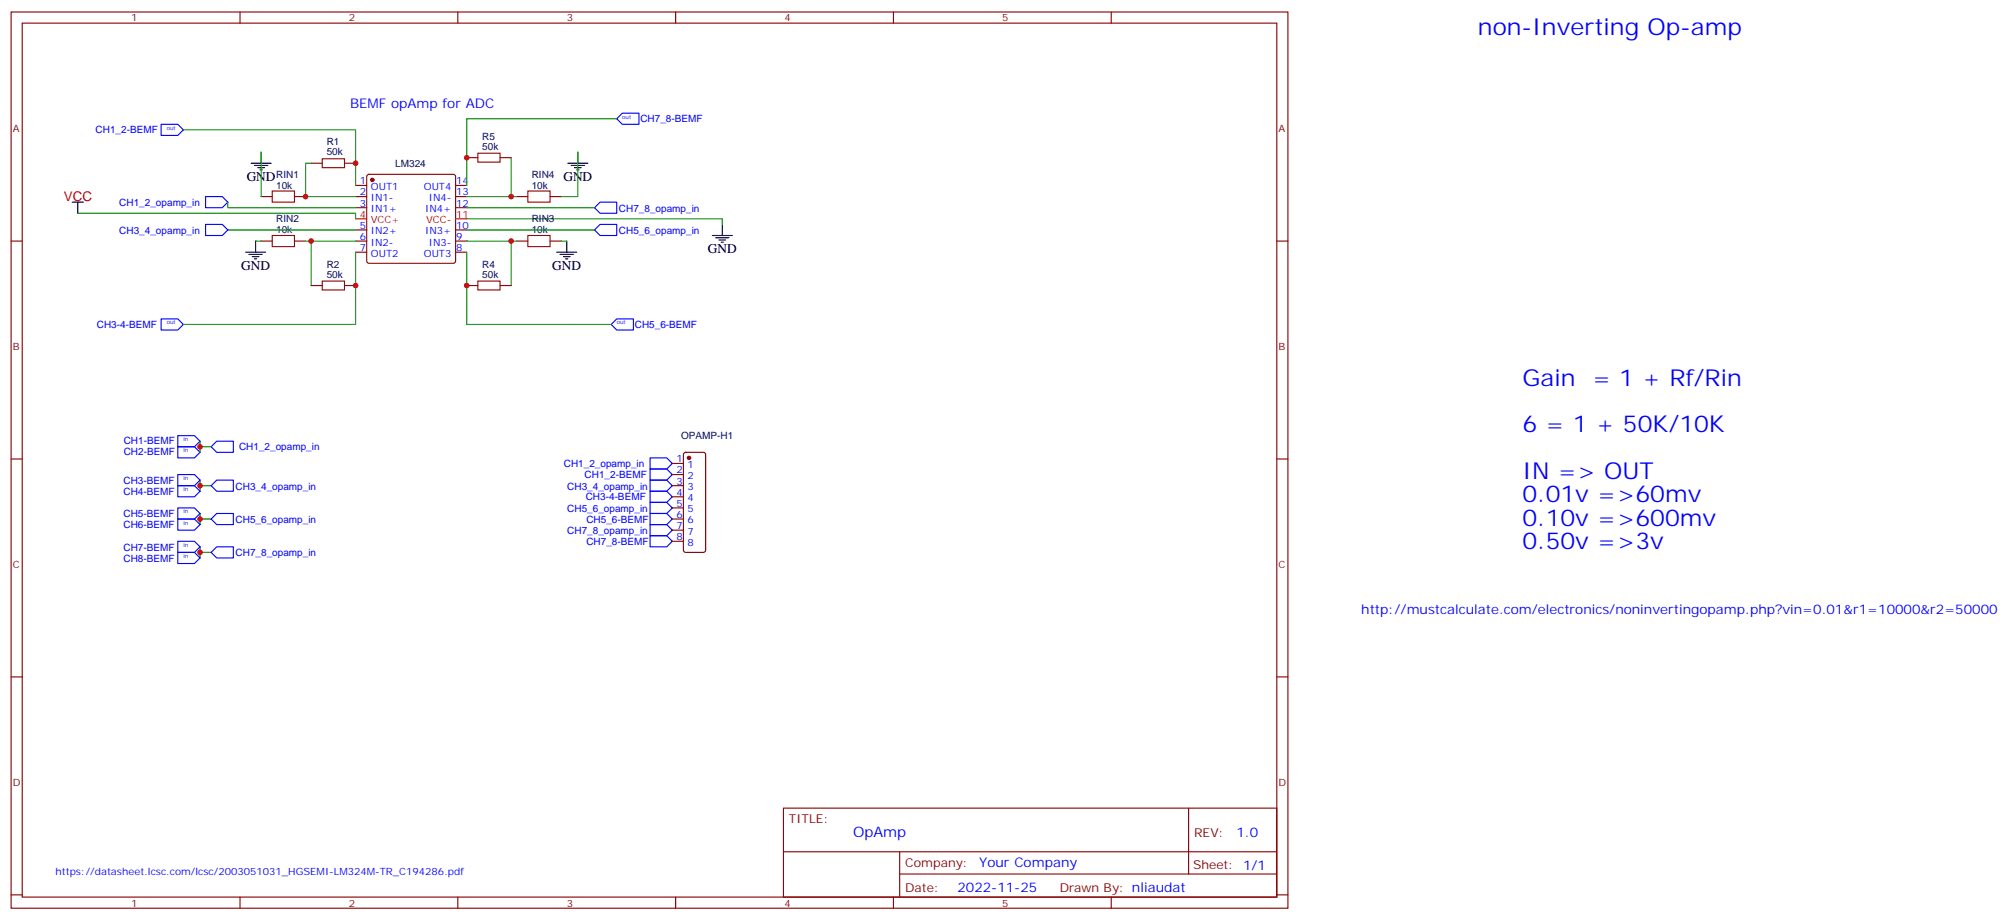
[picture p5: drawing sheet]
<svg xmlns="http://www.w3.org/2000/svg" width="638mm" height="292mm" viewBox="0 0 638 292" stroke-linecap="round" stroke-linejoin="round" font-family="sans-serif">
<g fill="none" stroke="#870000" stroke-width=".35">
<path d="M3.5 3.8h405.4v284.3h-405.4zM7.1 7.3h398.2v277.3h-398.2zM76.2 3.8v3.5M145.3 3.8v3.5M214.5 3.8v3.5M283.6 3.8v3.5M352.8 3.8v3.5M98.8 51.8h3.5M109.4 51.8h3.5M112.9 58.8h3.5M116.7 55.5l.4-.2h26.8l.5 .2 .2 .5v26.8l-.2 .5-.5 .2h-26.8l-.5-.2-.2-.5v-26.8zM144.6 58.8h3.6"/>
<path d="M148.2 50h3.5M158.7 50h3.6M3.5 76.5h3.6M82.9 76.5h3.5M82.9 62.4h3.5M93.5 76.5h3.5M93.5 62.4h3.5M112.9 76.5h3.5M112.9 62.4h3.5M112.9 65.9h3.5M112.9 73h3.5M144.6 76.5h3.6"/>
<path d="M144.6 62.4h3.6M144.6 65.9h3.6M144.6 73h3.6M164 76.5h3.6M164 62.4h3.6M174.6 76.5h3.6M174.6 62.4h3.6M405.3 76.5h3.6M98.8 90.6h3.5M109.4 90.6h3.5M112.9 80h3.5M144.6 80h3.6"/>
<path d="M148.2 90.6h3.5M158.7 90.6h3.6M3.5 145.6h3.6M213.4 147h3.6M213.4 150.6h3.6M213.4 154.1h3.6M213.4 157.6h3.6M217.2 143.7l.5-.2h5.6l.5 .2 .2 .5v30.4l-.2 .5-.5 .2h-5.6l-.5-.3-.2-.4v-30.4zM405.3 145.6h3.6M213.4 161.1h3.6M213.4 164.7h3.6M213.4 168.2h3.6"/>
<path d="M213.4 171.7h3.6M3.5 214.8h3.6M405.3 214.8h3.6M248.7 256.4h156.6v28.2h-156.6zM377.3 256.4v20.9M248.7 270.2h156.5M285.6 277.3h119.6M285.6 270.2v14.2M3.5 283.9h3.6M76.2 284.6v3.5M145.3 284.6v3.5M214.5 284.6v3.5"/>
<path d="M283.6 284.6v3.5M352.8 284.6v3.5M405.3 283.9h3.6"/>
</g>
<g fill="#870000" stroke="#870000" stroke-width=".35">
<circle cx="118.2" cy="57.1" r=".53"/>
<circle cx="218.7" cy="145.3" r=".53"/>
</g>
<path d="M112.9 69.4h3.5M144.6 69.4h3.6" fill="none" stroke="#f00" stroke-width=".35"/>
<g fill="none" stroke="#00f" stroke-width=".35">
<path d="M51.2 39.4h5.2l1.8 1.8-1.8 1.8h-5.2zM195.8 37.7l1.8-1.8h5.2v3.5h-5.2zM65.3 62.4h5.3l1.7 1.7-1.7 1.8h-5.3zM65.3 71.2h5.3l1.7 1.8-1.7 1.7h-5.3zM188.7 73l1.8-1.8h5.3v3.5h-5.3zM188.7 65.9l1.8-1.8h5.3v3.6h-5.3zM51.2 101.2h5.2l1.8 1.7-1.8 1.8h-5.2zM195.8 101.2h5.3v3.5h-5.3l-1.8-1.8zM56.4 138.2h5.3l1.8 1.8-1.8 1.7h-5.3zM56.4 141.7h5.3l1.8 1.8-1.8 1.8h-5.3zM56.4 154.1h5.3l1.8 1.8-1.8 1.7h-5.3zM56.4 150.6h5.3l1.8 1.7-1.8 1.8h-5.3z"/>
<path d="M67 141.7l1.8-1.7h5.3v3.5h-5.3zM67 154.1l1.8-1.8h5.3v3.6h-5.3zM206.4 159.4h5.3l1.7 1.7-1.7 1.8h-5.3zM206.4 152.3h5.3l1.7 1.8-1.7 1.8h-5.3zM206.4 145.3h5.3l1.7 1.7-1.7 1.8h-5.3zM206.4 148.8h5.3l1.7 1.8-1.7 1.7h-5.3zM206.4 155.9h5.3l1.7 1.7-1.7 1.8h-5.3zM56.4 164.7h5.3l1.8 1.7-1.8 1.8h-5.3zM56.4 161.1h5.3l1.8 1.8-1.8 1.8h-5.3zM56.4 175.3h5.3l1.8 1.7-1.8 1.8h-5.3zM56.4 171.7h5.3l1.8 1.8-1.8 1.8h-5.3zM67 164.7l1.8-1.8h5.3v3.5h-5.3z"/>
<path d="M68.8 173.5h5.3v3.5h-5.3l-1.8-1.7zM206.4 166.4h5.3l1.7 1.8-1.7 1.8h-5.3zM206.4 170h5.3l1.7 1.7-1.7 1.8h-5.3zM206.4 162.9h5.3l1.7 1.8-1.7 1.7h-5.3z"/>
</g>
<g fill="none" stroke="#000" stroke-width=".35">
<path d="M79.7 51.8h6.4M80.8 52.5h4.2M81.8 53.2h2.2M82.5 53.9h.8M82.9 48.3v3.5M180.3 51.8h6.3M181.3 52.5h4.3M182.4 53.2h2.1M183.1 53.9h.7M183.4 48.3v3.5M22.9 64.1h3.6M24.7 64.1v3.6"/>
<path d="M81.1 76.5v3.5M179.9 76.5v3.5M226.1 74.7h6.4M227.2 75.4h4.2M228.2 76.1h2.2M229 76.8h.7M229.3 71.2v3.5M78 80h6.3M79 80.7h4.3M80.1 81.4h2.1M80.8 82.1h.7M176.7 80h6.4"/>
<path d="M177.8 80.7h4.2M178.9 81.4h2.1M179.6 82.1h.7"/>
</g>
<g fill="none" stroke="#008700" stroke-width=".35">
<path d="M195.8 37.7h-47.6v21.1M58.2 41.2h54.7v17.6M82.9 48.3v14.1M98.8 51.8h-1.8v10.6h15.9M162.3 50v12.4M183.4 48.3v14.1h-5.2M24.7 67.7h88.2v1.7M72.3 64.1v1.8h40.6M72.3 73h40.6M81.1 76.5h1.8M97 76.5h15.9M98.8 76.5v14.1"/>
<path d="M148.2 69.4h81.1v1.8M148.2 76.5h15.8M148.2 62.4h15.8M148.2 73h40.5M148.2 65.9h40.5M162.3 76.5v14.1M178.2 76.5h1.7M112.9 80v22.9h-54.7M148.2 80v22.9h45.8M63.5 140v3.5M63.5 152.3v1.8M63.5 141.7h3.5"/>
<path d="M67 154.1h-3.5v1.8M63.5 162.9v1.8M63.5 173.5v1.8M67 164.7h-3.5v1.7M67 175.3h-3.5v1.7"/>
</g>
<path d="M102.3 50.4h7.1v2.8h-7.1zM151.7 48.6h7v2.8h-7zM86.4 60.6h7.1v3.5h-7.1zM86.4 74.7h7.1v3.5h-7.1zM167.6 74.7h7v3.5h-7zM167.6 60.6h7v3.5h-7zM102.3 89.2h7.1v2.8h-7.1zM151.7 89.2h7v2.8h-7z" fill="none" stroke="#a10000" stroke-width=".35"/>
<g fill="#c00">
<circle cx="97" cy="62.4" r=".88"/>
<circle cx="98.8" cy="76.5" r=".88"/>
<circle cx="162.3" cy="76.5" r=".88"/>
<circle cx="162.3" cy="62.4" r=".88"/>
<circle cx="63.5" cy="154.1" r=".88"/>
<circle cx="63.5" cy="164.7" r=".88"/>
<circle cx="63.5" cy="175.3" r=".88"/>
<circle cx="63.5" cy="141.7" r=".88"/>
<circle cx="112.9" cy="51.8" r=".88"/>
<circle cx="112.9" cy="90.6" r=".88"/>
<circle cx="148.2" cy="90.6" r=".88"/>
<circle cx="148.2" cy="50" r=".88"/>
</g>
<g font-size="7.4" fill="#00f">
<text x="469.2" y="11.2">non-Inverting Op-amp</text>
<text x="483.3" y="122.3">Gain</text>
<text x="505.4" y="122.3">= 1 + Rf/Rin</text>
<text x="483.3" y="137.2">6 = 1 + 50K/10K</text>
<text x="483.3" y="152">IN =&gt; OUT</text>
<text x="483.3" y="159.4">0.01v =&gt;60mv</text>
<text x="483.3" y="166.8">0.10v =&gt;600mv</text>
<text x="483.3" y="174.2">0.50v =&gt;3v</text>
</g>
<text font-size="4.6" fill="#00f" x="270.8" y="265.4">OpAmp</text>
<g font-size="4.2" fill="#00f">
<text x="111.1" y="34.1">BEMF opAmp for ADC</text>
<text x="432.2" y="194.7">http://mustcalculate.com/electronics/noninvertingopamp.php?vin=0.01&amp;r1=10000&amp;r2=50000</text>
<text x="392.5" y="265.7">1.0</text>
<text x="310.9" y="275.2">Your Company</text>
<text x="304" y="283">2022-11-25</text>
</g>
<g font-size="4.2">
<text x="78.3" y="57.4">GND</text>
<text x="178.9" y="57.4">GND</text>
<text x="224.7" y="80.4">GND</text>
<text x="76.6" y="85.7">GND</text>
<text x="175.3" y="85.7">GND</text>
</g>
<text font-size="4.2" fill="#f00" x="20.3" y="63.8">VCC</text>
<g font-size="3.9" fill="#800">
<text x="250.5" y="261">TITLE:</text>
<text x="379.1" y="265.7">REV:</text>
<text x="287.4" y="275.2">Company:</text>
<text x="378.7" y="275.8">Sheet: 1/1</text>
<text x="287.4" y="282.9">Date:</text>
<text x="336.4" y="282.9">Drawn By: nliaudat</text>
</g>
<g font-size="3.2" fill="#800">
<text x="41.6" y="6.8">1</text>
<text x="110.8" y="6.8">2</text>
<text x="179.9" y="6.8">3</text>
<text x="249.1" y="6.8">4</text>
<text x="318.2" y="6.8">5</text>
<text x="4.1" y="41.9">A</text>
<text x="405.9" y="41.9">A</text>
<text x="4.1" y="111.1">B</text>
<text x="405.9" y="111.1">B</text>
<text x="4.1" y="180.2">C</text>
<text x="405.9" y="180.2">C</text>
<text x="4.1" y="249.3">D</text>
<text x="405.9" y="249.3">D</text>
<text x="41.6" y="287.6">1</text>
<text x="110.8" y="287.6">2</text>
<text x="179.9" y="287.6">3</text>
<text x="249.1" y="287.6">4</text>
<text x="318.2" y="287.6">5</text>
</g>
<g font-size="3.2" fill="#00f">
<text x="203.3" y="38.8">CH7_8-BEMF</text>
<text x="30.4" y="42.3">CH1_2-BEMF</text>
<text x="114.2" y="58.5">1</text>
<text x="144.8" y="58.5">14</text>
<text x="37.9" y="65.3">CH1_2_opamp_in</text>
<text x="114.2" y="62">2</text>
<text x="114.2" y="65.5">3</text>
<text x="117.7" y="60.3">OUT1</text>
<text x="117.7" y="63.8">IN1-</text>
<text x="134.5" y="60.3">OUT4</text>
<text x="136.2" y="63.8">IN4-</text>
<text x="144.8" y="65.5">12</text>
<text x="144.8" y="62">13</text>
<text x="117.7" y="67.3">IN1+</text>
<text x="135" y="67.3">IN4+</text>
<text x="196.5" y="67.2">CH7_8_opamp_in</text>
<text x="37.9" y="74.1">CH3_4_opamp_in</text>
<text x="114.2" y="72.6">5</text>
<text x="114.2" y="76.1">6</text>
<text x="117.7" y="74.4">IN2+</text>
<text x="117.7" y="77.9">IN2-</text>
<text x="135" y="74.4">IN3+</text>
<text x="136.2" y="77.9">IN3-</text>
<text x="144.8" y="76.1">9</text>
<text x="144.8" y="72.6">10</text>
<text x="196.5" y="74.2">CH5_6_opamp_in</text>
<text x="114.2" y="79.7">7</text>
<text x="117.7" y="81.4">OUT2</text>
<text x="134.5" y="81.4">OUT3</text>
<text x="144.8" y="79.7">8</text>
<text x="30.7" y="104.1">CH3-4-BEMF</text>
<text x="201.5" y="104.1">CH5_6-BEMF</text>
<text x="39.3" y="140.8">CH1-BEMF</text>
<text x="75.9" y="142.9">CH1_2_opamp_in</text>
<text x="39.3" y="144.4">CH2-BEMF</text>
<text x="179" y="148.2">CH1_2_opamp_in</text>
<text x="214.8" y="146.7">1</text>
<text x="218.3" y="148.4">1</text>
<text x="39.2" y="153.5">CH3-BEMF</text>
<text x="74.8" y="155.3">CH3_4_opamp_in</text>
<text x="180.1" y="155.3">CH3_4_opamp_in</text>
<text x="185.6" y="151.7">CH1_2-BEMF</text>
<text x="214.8" y="150.2">2</text>
<text x="214.8" y="153.7">3</text>
<text x="218.3" y="152">2</text>
<text x="218.3" y="155.5">3</text>
<text x="39.2" y="157">CH4-BEMF</text>
<text x="186" y="158.8">CH3-4-BEMF</text>
<text x="214.8" y="157.3">4</text>
<text x="214.8" y="160.8">5</text>
<text x="218.3" y="159">4</text>
<text x="39.2" y="167.6">CH6-BEMF</text>
<text x="39.2" y="164.1">CH5-BEMF</text>
<text x="74.8" y="165.9">CH5_6_opamp_in</text>
<text x="180.1" y="162.4">CH5_6_opamp_in</text>
<text x="186.2" y="165.8">CH5_6-BEMF</text>
<text x="214.8" y="164.3">6</text>
<text x="214.8" y="167.9">7</text>
<text x="218.3" y="162.6">5</text>
<text x="218.3" y="166.1">6</text>
<text x="180.1" y="169.5">CH7_8_opamp_in</text>
<text x="186.2" y="172.9">CH7_8-BEMF</text>
<text x="214.8" y="171.4">8</text>
<text x="218.3" y="169.6">7</text>
<text x="218.3" y="173.1">8</text>
<text x="39.2" y="178.2">CH8-BEMF</text>
<text x="39.2" y="174.7">CH7-BEMF</text>
<text x="74.8" y="176.5">CH7_8_opamp_in</text>
<text x="17.6" y="277.6">https://datasheet.lcsc.com/lcsc/2003051031_HGSEMI-LM324M-TR_C194286.pdf</text>
</g>
<g font-size="3.2" fill="#000080">
<text x="103.7" y="46.1">R1</text>
<text x="153.1" y="47.6">50k</text>
<text x="153.1" y="44.4">R5</text>
<text x="103.7" y="49.3">50k</text>
<text x="125.5" y="52.9">LM324</text>
<text x="87.7" y="59.9">10k</text>
<text x="87.7" y="56.4">RIN1</text>
<text x="168.8" y="59.9">10k</text>
<text x="168.8" y="56.4">RIN4</text>
<text x="87.7" y="70.5">RIN2</text>
<text x="168.8" y="70.5">RIN3</text>
<text x="87.7" y="74">10k</text>
<text x="168.8" y="74">10k</text>
<text x="103.7" y="88.1">50k</text>
<text x="103.7" y="84.9">R2</text>
<text x="153.1" y="88.1">50k</text>
<text x="153.1" y="84.9">R4</text>
<text x="216.2" y="139.1">OPAMP-H1</text>
</g>
<g font-size="3.2" fill="#f00">
<text x="114.2" y="69.1">4</text>
<text x="117.7" y="70.8">VCC+</text>
<text x="135.3" y="70.8">VCC-</text>
<text x="144.8" y="69.1">11</text>
</g>
<g font-size="1.8" fill="#00f">
<text x="52.9" y="41.2">out</text>
<text x="197.6" y="37.7">out</text>
<text x="52.9" y="102.9">out</text>
<text x="195.8" y="102.9">out</text>
<text x="58.2" y="143.5">in</text>
<text x="58.2" y="140">in</text>
<text x="58.2" y="152.3">in</text>
<text x="58.2" y="155.9">in</text>
<text x="58.2" y="162.9">in</text>
<text x="58.2" y="166.4">in</text>
<text x="58.2" y="173.5">in</text>
<text x="58.2" y="177">in</text>
</g>
</svg>
